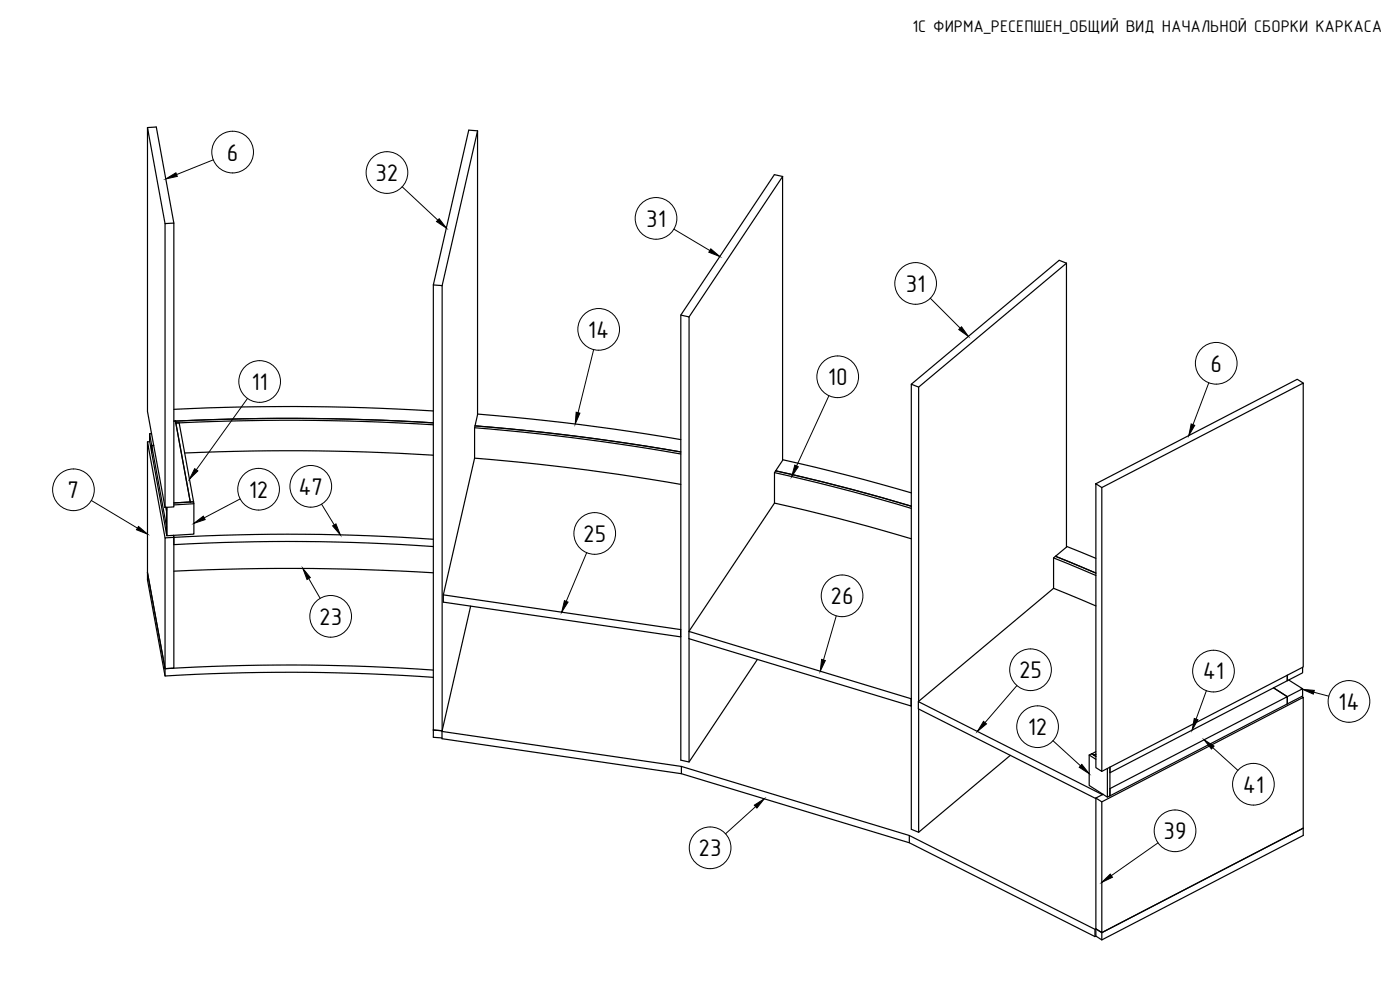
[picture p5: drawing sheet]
<svg xmlns="http://www.w3.org/2000/svg" width="420mm" height="297mm" viewBox="0 0 420 297" stroke-linecap="round" stroke-linejoin="round" font-family="sans-serif">
<!-- layer: Visible -->
<g fill="none" stroke="#000" stroke-width=".36">
<path d="M44.3 38.3l2.6-.2 5.3 28.8M140.7 39.1l-10.7 46.4v133.5M140.7 39l2.6 .3M143.3 39.3v85.1l-.9 3.9v9.2M143.3 39.3l-10.6 46.4M232.4 52.4l-28.1 42.1v133.6l2.5 .5 20.5-30.7M232.4 52.4l2.5 .6M49.5 67.1l2.7-.2v85.2l-2.7 .2zM49.5 67.1l-5.2-28.8v85.1l5.2 28.9M320.1 79l-2.2-.9-44.4 37.2v133.5l2.2 .9 27.5-23.1M130 85.5l2.7 .2v133.6M204.3 94.5l2.5 .6v94.3"/>
<path d="M206.8 95.1l28.1-42.1v85.1l-2.5 3.7v9.1M273.5 115.3l2.2 .8v94.3M275.7 116.1l44.4-37.1v85.2l-3.9 3.2v9.1M391.1 114.9l-1.8-1.1-60.4 31.3M44.9 132.5l-.6 .1M45.5 130.1h-.6l.6 3.6h.6h-.6v2.2l4.5 24.3v-2.2l-4.5-24.3v2.2l-.6-3.6v-2.2M52.2 122.8a703.3 703.3 0 0 1 77.8 .5M52.8 126.9h1l4.3 23.7h-1zM55.4 135.9a705.2 705.2 0 0 1 74.6 .7M130 127.5a692.9 692.9 0 0 0-76.2-.6h-1l-.1-.5a695.4 695.4 0 0 1 77.3 .5 699.9 699.9 0 0 0-77.3-.5l-.5-.1h.5l4.4 24.3M142.4 128.3a653.9 653.9 0 0 1 61.9 7.9M142.4 137.5a673 673 0 0 1 61.9 7.8"/>
<path d="M142.4 137.5l-9.3 41M142.6 127.8a668.7 668.7 0 0 1 61.7 7.8M143.3 124.2a671.8 671.8 0 0 1 61 7.7M234.9 137.9a618 618 0 0 1 38.6 10M50.1 152.2v8.5l-.1-8.5v1l-.2-1M57.1 150.6l-4.9 .3 5.9-.3 .1 .5-6 .4M58.2 151.1v9.2l-8.1 .4M232.4 141.8a591 591 0 0 1 41.1 10.7M232.4 150.9a573.6 573.6 0 0 1 41.1 10.8M232.4 150.9l-25.6 38.5M232.8 141.3a606.4 606.4 0 0 1 40.7 10.6M328.9 145.1l1.8 1.2v85.1l-1.8-1.1z"/>
<path d="M330.7 146.3l60.4-31.4v85.2l-60.4 31.3M44.3 171.8v2.2l5.2 28.8a616.6 616.6 0 0 1 80.5 .4M44.3 171.8l5.2 28.8a621.9 621.9 0 0 1 80.5 .4M44.3 171.8l5.2 28.8M49.5 161.4l2.7-.2v39.3l-2.7 .1zM49.5 161.4l-5.2-28.8v39.2M52.1 160.6l.1 .6M52.2 171.4a717.4 717.4 0 0 1 77.8 .5M130 161.8a623.3 623.3 0 0 0-77.8-.6v2.2a623.3 623.3 0 0 1 77.8 .6M316.2 167.4l12.7 5.3M316.2 176.5l12.7 5.3M316.2 176.5l-40.6 34"/>
<path d="M316.8 166.9l12.1 5M320.1 163.9l8.8 3.6M141.2 181.9l-8.5 37.4-2.7-.3M204.3 188.8v2.3l-71.2-10.4v-2.2l71.2 10.4M204.3 191v.1M206.8 191.6l66.6 20.2 .1-2.2M206.8 191.6v-2.2l66.6 20.2M206.8 191.7v36.9M49.5 200.6v2.2M130 219l2.7 .3v.2l71.8 10.5 68.4 20.7 55.7 28.1 .3-.1 1.8 1.1 60.4-31.3v2.2l-60.4 31.3-1.8-1.1-.3 .1-55.7-28.1-68.4-20.8-71.8-10.5v-2.1M130 219v2.2l2.7 .2M273.5 211.8h-.1"/>
<path d="M275.7 212.7v37M386.8 204l4.1 2.7-4.6 2.3-4.1-2.6 4.1 2.6v2.2l4.6-2.4v-2.1M390.7 209l.4 .2M390.9 200.2v1.7l-4.6 2.3v-1.6v1.6l-53.2 27.6v-1.6v8.6l-.8 .4M204.5 230v2.1M326.9 226.5l2 1.3M328.9 239.4l2.1-1.1-.1 .1-55.3-27.9v2.2l53.3 26.9M328.9 239.4l1.8 1.2v39.2l-1.8-1.1zM328.9 225.5l-1.2 .7 .6 .4 .6-.3-.6 .3 .6 .4-1.3-.8-.7 .3v9.2l5.4 3.5v-8.6M333.1 236.6l53.2-27.6v2.2l-53.2 27.6zM272.9 250.7v2.2M330.7 240.6l60.4-31.4v39.3l-60.4 31.3v2.2"/>
<path d="M328.6 278.8v2.2M328.9 278.7v2.2"/>
</g>
<g fill="#000">
<circle cx="327.7" cy="226.2" r=".18"/>
<circle cx="328.3" cy="226.6" r=".18"/>
</g>
<!-- layer: Balloons -->
<g fill="none" stroke="#000" stroke-width=".3">
<circle cx="69.8" cy="45.6" r="6.3"/>
<circle cx="116.1" cy="51.8" r="6.3"/>
<circle cx="196.9" cy="65.5" r="6.3"/>
<circle cx="179.7" cy="98.8" r="6.3"/>
<circle cx="274.8" cy="85" r="6.3"/>
<circle cx="77.9" cy="114.5" r="6.3"/>
<circle cx="251.4" cy="113" r="6.3"/>
<circle cx="365" cy="109" r="6.3"/>
<circle cx="22" cy="147" r="6.3"/>
<circle cx="77.6" cy="146.8" r="6.3"/>
<circle cx="93.3" cy="145.9" r="6.3"/>
<circle cx="178.5" cy="160.1" r="6.3"/>
<circle cx="252.7" cy="178.8" r="6.3"/>
<circle cx="99.2" cy="184.9" r="6.3"/>
<circle cx="309.3" cy="201" r="6.3"/>
<circle cx="311.4" cy="218" r="6.3"/>
<circle cx="364.2" cy="201.4" r="6.3"/>
<circle cx="404.8" cy="210.5" r="6.3"/>
<circle cx="376.2" cy="235.3" r="6.3"/>
<circle cx="213.1" cy="254.4" r="6.3"/>
<circle cx="352.6" cy="249.3" r="6.3"/>
</g>
<!-- layer: 0 -->
<g fill="#000" stroke="#000" stroke-width=".3">
<path d="M49.8 53.7l3-1.9 .4 1.1zM131.8 65.6l2.2 2.8-3-1.9zM213.3 74.7l2.7 2.3-3.3-1.3zM287.7 98.9l.9-.8 2 2.8zM172.9 123.7l1.1 .3-1.4 3.2zM357.5 127.2l1.1 .4-1.8 3.1zM41.6 158l2.7 2.2-3.3-1.3zM58.4 140.6l1 .7-2.5 2.5zM58.2 157l2.8-2.1 .6 1zM99.8 157.8l1-.6 1.3 3.3zM238.5 139.6l1.1 .4-2 3zM90.9 170.5l2.2 2.8-1 .6z"/>
<path d="M169.4 180.2l1.1 .5-1.9 3zM246.6 197.9l1.1 .3-1.5 3.2zM295.2 216.4l.9 .8-2.8 2.3zM358.4 215.6l1.1 .3-1.7 3.1zM390.9 206.8l3.5 .3-.3 1.2zM324.7 229.3l2.2 2.8-3-1.9zM361.4 222l3 1.9-.8 .8zM226.4 241.6l3-1.9-2.2 2.8zM330.7 264.7l2.5-2.4 .7 .9z"/>
</g>
<g fill="none" stroke="#000" stroke-width=".3">
<path d="M64 48l-11 4.4M120.7 56l10.7 10M202.2 68.8l10.8 6.4M279.2 89.5l9 9M74.3 119.6l-15.4 21.4M178.2 104.9l-4.7 18.9M248.8 118.7l-9.7 21.1M362.8 114.9l-4.8 12.5M27.4 150.2l13.9 8.3M72.1 149.7l-10.8 5.7M96.5 151.3l3.8 6.2M92.6 173.6l3.5 5.9"/>
<path d="M176.1 165.8l-6.2 14.7M251 184.8l-3.9 13.2M305.2 205.7l-9.6 11.1M362.1 207.2l-3.1 8.6M394.3 207.7l4.5 1.2M316 222.2l8.3 7.6M364 224.3l7.5 6.8M226.8 242l-9.1 8.2M347.5 252.9l-14 9.8"/>
</g>
<g font-size="7.2">
<text x="68.1" y="48.2">6</text>
<text x="112.7" y="54.3">32</text>
<text x="193.9" y="68">31</text>
<text x="271.8" y="87.6">31</text>
<text x="176.4" y="101.3">14</text>
<text x="363.3" y="111.5">6</text>
<text x="75.4" y="117">11</text>
<text x="248.4" y="115.6">10</text>
<text x="20.3" y="149.5">7</text>
<text x="74.6" y="149.3">12</text>
<text x="89.6" y="148.4">47</text>
<text x="175" y="162.6">25</text>
<text x="249.3" y="181.3">26</text>
<text x="95.8" y="187.4">23</text>
<text x="305.8" y="203.5">25</text>
<text x="361" y="203.9">41</text>
<text x="401.6" y="213">14</text>
<text x="308.4" y="220.5">12</text>
<text x="373" y="237.8">41</text>
<text x="349.2" y="251.8">39</text>
<text x="209.7" y="256.9">23</text>
</g>
<text font-size="5.1" x="273.8" y="9.6">1С ФИРМА_РЕСЕПШЕН_ОБЩИЙ ВИД НАЧАЛЬНОЙ СБОРКИ КАРКАСА</text>
</svg>
